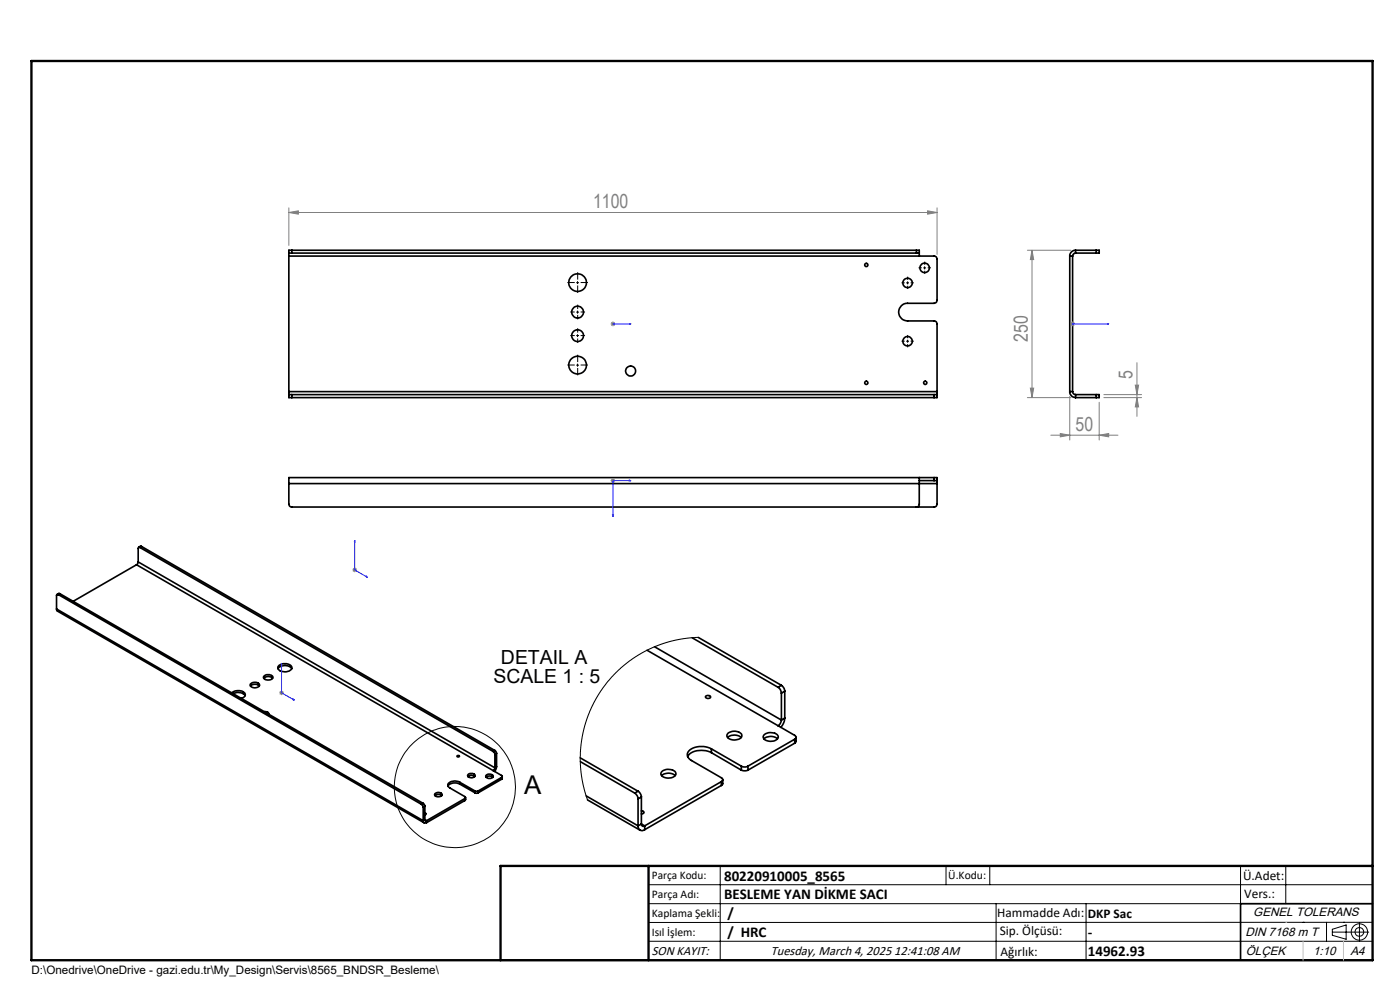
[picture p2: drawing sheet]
<svg xmlns="http://www.w3.org/2000/svg" width="297mm" height="210mm" viewBox="0 0 297 210" stroke-linecap="round" stroke-linejoin="round" font-family="sans-serif">
<g fill="none" stroke="#000" stroke-width=".35">
<path d="M61.3 53.7h.6M61.3 53.7v.6M61.3 54.3h136.9a.6 .6 0 0 1 .6 .7v8.7a.66 .66 0 0 1-.6 .6h-5.7a1.87 1.87 0 0 0-1.9 1.9 1.87 1.87 0 0 0 1.9 1.9h5.7a.6 .6 0 0 1 .6 .6v14.4M61.3 54.3v28.8M61.9 53.1h-.6v.6M61.9 53.1v.6M61.9 53.7h132.5M61.9 53.1h132.5M194.4 53.7h.6M194.4 53.1h.6v.6M194.4 53.1v.6M195 53.7v.6"/>
<path d="M226.9 54.3h.6M226.9 54.3v28.8M227.5 54.3v28.8M228.2 53.1a1.21 1.21 0 0 0-1.3 1.2M228.2 53.7l-.6 .3-.1 .3M228.2 53.7h4.4M228.2 53.1h4.4M228.2 53.1v.6M232.6 53.1h.6v.6h-.6M232.6 53.1v.6M61.3 83.7h.6M61.3 83.7v.6h.6"/>
<path d="M61.3 83.1v.6M61.3 83.1h137.5M61.9 83.7v.6M61.9 83.7h136.3M61.9 84.3h136.3M198.2 83.7h.6M198.2 83.7v.6M198.8 83.7v.6h-.6M198.8 83.1v.6M226.9 83.1a1.26 1.26 0 0 0 1.3 1.2M226.9 83.1h.6M227.5 83.1a.66 .66 0 0 0 .7 .6"/>
<path d="M228.2 83.7h4.4M228.2 84.3h4.4M228.2 83.7v.6M232.6 83.7h.6v.6h-.6M232.6 83.7v.6M29 119.8l77.5 44.7v.3l-.1 .1M29 119.8l-13.5 7.8M29.3 119.2l-.3 .6M29.3 119.2l75.7 43.7M29.7 116.1h-.3l-.1 .2v2.9M29.7 116.1l74.9 43.3M30 115.9l-.6 .2"/>
<path d="M30 115.9l-.3 .2M30 115.9l75 43.3M61.3 102.6v4.4a.6 .6 0 0 0 .6 .6h136.3a.6 .6 0 0 0 .6-.6v-4.4M61.3 102.6h137.5M195 101.3v5.7a.6 .6 0 0 1-.6 .6M195 101.9h3.2M198.2 101.3h-136.9v1.3M198.2 101.9h.6M198.2 101.3h.6v.6M198.2 101.3v.6M198.8 101.9v.7M12 129.2l.2 .4 77.8 44.9"/>
<path d="M12 129.2l77.8 44.9M12.3 126.1h-.2l-.1 .2v2.9M12.3 126.1l77.1 44.5M12.7 125.9h-.2l-.4 .2M12.7 125.9l-.4 .2M12.7 125.9l77.1 44.5M137.3 137.9l31.3 18.1a.43 .43 0 0 1 .3 .4 .43 .43 0 0 1-.3 .4M138.9 137.2l26.9 15.5M146.8 135.3l18.3 10.5M148.1 135.2l17.7 10.2M49.2 147a1.98 1.98 0 0 1 2.8 .2 .8 .8 0 0 1-.8 .9M49.5 147.1a1.91 1.91 0 0 1 2.5 .5"/>
<path d="M53.1 145.5l.5-.3a1.35 1.35 0 0 1 1.4 .3M53.2 145.1l.1-.1a1.11 1.11 0 0 1 1.8 .4 1.17 1.17 0 0 1-2-.1zM56 143.5a1.32 1.32 0 0 1 1.9 .1 1.13 1.13 0 0 1-1 .7 1.13 1.13 0 0 1-1-.6zM56 143.9a1.32 1.32 0 0 1 1.8 0M56.1 150.9a.75 .75 0 0 1 .9 .6M59 141.8a1.89 1.89 0 0 1 2.9 0M59.2 141.1a1.86 1.86 0 0 1 2.7 .5 1.52 1.52 0 0 1-2.2 .8 .74 .74 0 0 1-.7-.4 .74 .74 0 0 1 .2-.9zM104.6 159.4l.4 .6M105 159.2l.3 .6M105 159.2l-.4 .2M105.3 159.8l-.3 .2M105.3 159.8v2.9"/>
<path d="M149.7 147.7a.62 .62 0 0 1 1 .2 .56 .56 0 0 1-.6 .3 .56 .56 0 0 1-.4-.5zM150.9 158.8a4.1 4.1 0 0 0-5 .8l-.1 .8 .6 .7 6.6 3.9a.43 .43 0 0 1 .3 .4 .43 .43 0 0 1-.3 .4M150.9 159.7a4.5 4.5 0 0 0-4.8 .4l-.2 .4M150.9 158.8l6.4 3.7M150.9 158.8v.9M150.9 159.7l6.4 3.7M154.4 156.4a2.24 2.24 0 0 1 2.8 0M154.5 155.5a2.07 2.07 0 0 1 2.9 .4 1.3 1.3 0 0 1-1.6 1.1 1.21 1.21 0 0 1-1.6-1.2zM162 156a2.11 2.11 0 0 1 3.1 .2 1.61 1.61 0 0 1-2.3 1l-.7-.5-.2-.4zM162.1 156.7a2.24 2.24 0 0 1 2.8 0M165.1 145.8a1.6 1.6 0 0 1 .7 1.2M165.8 145.4a1.6 1.6 0 0 1 .7 1.2"/>
<path d="M165.8 152.7l-.2 .7-.5 .5M165.8 145.4l-.7 .4M165.8 147v5.7M166.5 152.3l-.3 1.1-.6 .9M166.5 146.6l-.7 .4M166.5 152.3l-.7 .4M166.5 146.6v5.7M168.6 156.8l-9.9 5.7M168.6 156.8v.8M168.6 157.6l-9.9 5.8M168.9 156.4v.9l-.3 .3M89.4 170.6l.4 .6"/>
<path d="M89.8 170.4l.3 .6M89.8 174.1a.44 .44 0 0 0 .2 .4 .44 .44 0 0 0 .5 0M89.8 171.2v2.9M89.8 170.4l-.4 .2M90.1 173.9l.1 .2h.3M90.1 172.5l.3 .1-.3 .2M90.1 171l-.3 .2M90.1 171v2.9M90.1 173.9l-.3 .2M90.1 173.9l.4 .2M90.5 174.1v.4M92.3 168.4l.1-.1a.85 .85 0 0 1 1.4 .4 .91 .91 0 0 1-1.6-.2z"/>
<path d="M92.3 168.8v-.1a1.2 1.2 0 0 1 1.4 .1M97 160.3h.3l.2 .1a.25 .25 0 0 1-.3 .2 .25 .25 0 0 1-.2-.3zM97.5 165.9a1.96 1.96 0 0 0-2.5 .5l.1 .4 .3 .3 3.2 1.9a.22 .22 0 0 1 .2 .2 .22 .22 0 0 1-.2 .2M97.5 166.3a1.95 1.95 0 0 0-2.5 .4M97.5 165.9l3.3 1.9M97.5 165.9v.4M97.5 166.3l3.3 1.9M98.6 169.4l-8.1 4.7M98.6 169.4v.4M98.6 169.8l-8.1 4.7M98.8 169.2v.4l-.2 .2M99.3 164.7a1.04 1.04 0 0 1 1.4 0"/>
<path d="M99.3 164.2h.1a.8 .8 0 0 1 1.4 .5 .98 .98 0 0 1-1.6-.2zM100.8 167.8h.7M100.8 168.2h.7M100.8 167.8v.4M101.5 167.8v.4M103.1 164.9a1.14 1.14 0 0 1 1.5 0M103.2 164.4a.95 .95 0 0 1 1.4 .3 .89 .89 0 0 1-.8 .4 .89 .89 0 0 1-.8-.5zM105 162.9l-.4 .6M105 160v2.9M105.3 162.7l-.4 .9M105.3 162.7l-.3 .2M106.4 164.9l-4.9 2.9"/>
<path d="M106.4 164.9v.4M106.4 165.3l-4.9 2.9M106.5 164.7l-.1 .6M123.1 160.8l12.3 7M123.1 161.6l11.6 6.6M124.4 168.8l11 6.4M124.6 169.7l11.2 6.4M134.7 168.2a1.6 1.6 0 0 1 .7 1.3M135.4 167.8l.6 .7 .1 .5M135.4 175.2a.86 .86 0 0 0 .4 .9 .86 .86 0 0 0 1-.1M135.4 169.5v5.7M135.4 167.8l-.7 .4"/>
<path d="M136.1 174.8a.44 .44 0 0 0 .2 .4 .44 .44 0 0 0 .5 0M136.1 172l.5 .3-.1 .2-.4 .1M136.1 169l-.7 .5M136.1 169v5.8M136.1 174.8l-.7 .4M136.1 174.8l.7 .4M136.8 175.2v.8M140.3 163.8a2.17 2.17 0 0 1 3 0 1 1 0 0 1-1.2 1.2 1.57 1.57 0 0 1-1.9-.9zM140.4 164.5a2.24 2.24 0 0 1 2.8 0M153 165.8l-16.2 9.4M153 165.8v.8M153 166.6l-16.2 9.4"/>
<path d="M153.3 165.4v.9l-.3 .3M157.3 162.5a1.5 1.5 0 0 0 1.4 0M157.3 163.4l.5 .1 .9-.1M157.3 162.5v.9M158.7 162.5v.9M291.2 191.7h-28v12M106.2 203.7h185"/>
<circle cx="122.5" cy="60" r="1.87"/>
<circle cx="183.8" cy="56.2" r=".34"/>
<circle cx="196.2" cy="56.8" r="1"/>
<circle cx="122.5" cy="66.2" r="1.24"/>
<circle cx="122.5" cy="71.2" r="1.24"/>
<circle cx="122.5" cy="77.4" r="1.88"/>
<circle cx="133.8" cy="78.7" r="1.06"/>
<circle cx="192.5" cy="72.4" r="1"/>
<circle cx="192.5" cy="60" r="1"/>
<circle cx="183.8" cy="81.2" r=".35"/>
<circle cx="196.3" cy="81.2" r=".35"/>
</g>
<g fill="none" stroke="#000" stroke-width=".21">
<path d="M122.2 60h.6M122.5 59.6v.6M192.2 60h.6M192.5 59.7v.6M195.9 56.8h.6M196.1 56.5v.6M122.2 66.2h.6M122.2 71.2h.6M122.2 77.5h.6M122.5 65.9v.6M122.5 70.9v.6M122.5 77.1v.7"/>
<path d="M192.2 72.4h.6M192.5 72.1v.6M148.1 135.2l-3.1 .3-3.3 .7-2.5 .8-3 1.5-2.6 1.7-1.8 1.4-2 2-2.4 3-1.4 2.3-1.3 2.9-.9 3.2-.5 2.9-.2 2.5 .2 3.5 .5 2.8 .8 3M137.6 187.7h153.6M137.6 191.7h153.6M137.6 199.7h153.6M152.8 183.7v20M200.7 183.7v4M210 183.7v4M211.3 191.7v12M230.4 191.7v12M263.2 183.7v20"/>
<path d="M272.8 183.7v8M276.4 195.6h.1M281.4 195.6v4.1M282.6 197.7h7.8M282.6 197.1l3-.9v3l-3-.8zM285 195.6h.1M288.4 195.8v3.8M291.2 195.6l-153.6 .1"/>
<circle cx="96.5" cy="166.9" r="12.9"/>
<circle cx="288.4" cy="197.7" r="1.74"/>
<circle cx="288.4" cy="197.7" r=".93"/>
</g>
<g fill="none" stroke="#00f" stroke-width=".21">
<path d="M129.9 68.7h.2zM130 68.7h.1M130 68.7h3.9M133.9 68.7h-.4h.4M227.5 68.7h.1zM227.5 68.7h.1M227.5 68.7h7.8M235.3 68.7h-.4h.4M75.2 114.6l.1 .4-.1-.1zM75.2 114.6v6.3l2.8 1.6M129.9 109.2h.2l-.1 .4zM133.5 101.8l.4 .1-.4 .2z"/>
<path d="M133.9 101.9h-3.9v7.7M77.7 122.2l.3 .3zM59.7 140.6l.1 .4-.1-.1zM59.7 140.6v6.4l2.7 1.5M62.2 148.3l.2 .2-.2-.1z"/>
</g>
<g fill="none" stroke="#808080" stroke-width=".21">
<path d="M61.3 45.1l2-.4v.7zM61.3 44.1v8M61.3 45.1h137.5M196.8 44.7l2 .4-2 .3zM198.8 44.1v9.9M217.9 53.1h9.3M218.9 53.1l.4 2h-.7zM218.9 53.1v31.2M129.5 68.7h1M129.7 68.4l.7 .7M130 68.2v1M130.4 68.4l-.7 .7"/>
<path d="M227 68.7h1.1M227.2 68.4l.7 .7M227.5 68.2v1M227.9 68.4l-.7 .7M241.2 76.9v11.4M217.9 84.3h9.3M218.6 82.3h.7l-.4 2zM222.9 92.3h14.3M224.9 92l2 .3-2 .4zM226.9 84.1v9.2M233.2 92.3l2-.3v.7zM233.2 85.3v8"/>
<path d="M234.2 83.7h8M234.2 84.3h8M240.8 81.7h.7l-.3 2zM241.2 84.3l.3 2h-.7zM129.5 101.9h1M129.7 101.6l.7 .7M130 101.5v.9M130.4 101.6l-.7 .7M74.8 120.9h.9M74.9 120.5l.7 .7M75.2 120.4v1M75.6 120.5l-.7 .7"/>
<path d="M59.2 147h1M59.4 146.6l.7 .7M59.7 146.4v1.1M60.1 146.6l-.7 .7"/>
</g>
<g fill="none" stroke="#000" stroke-width=".21" stroke-dasharray="15.2 1.3 1.3 1.3" stroke-linecap="butt">
<path d="M121.9 59.9h-1.5M122.6 59.3v-1.6M123.2 59.9h1.5M191.9 60h-.7M192.6 59.4v-.7M193.2 60h.7M195.6 56.8h-.7M196.2 56.2v-.7M196.2 57.4v.7M196.8 56.8h.7M121.9 66.2h-.9M121.9 71.2h-.9"/>
<path d="M121.9 77.4h-1.5M122.6 60.6v1.5M122.6 65.6v-1M122.6 66.8v.9M122.6 70.6v-1M122.6 71.8v.9M122.6 76.8v-1.6M122.6 78.1v1.5M123.2 66.2h.9M123.2 71.2h.9M123.2 77.4h1.5M191.9 72.4h-.7"/>
<path d="M192.6 71.7v-.6M192.6 73v.7M192.6 60.6v.7M193.2 72.4h.7"/>
</g>
<path d="M6.7 12.9h284.5v190.8h-284.5zM137.6 183.7v20M291.2 183.7h-185v20" fill="none" stroke="#000" stroke-width=".5"/>
<path d="M272.8 195.6h.1M276.4 199.7v4M285 199.7v4" fill="none" stroke="#c0c0c0" stroke-width=".21"/>
<g fill="#00f">
<path d="M133.5 68.7h.4zM129.9 68.7h.2z"/>
<path d="M62.2 148.3l.2 .2-.2-.1zM59.7 140.6l.1 .4-.1-.1z"/>
<path d="M133.5 101.8v.3l.4-.2zM129.9 109.2l.1 .4 .1-.4zM77.7 122.2l.3 .3zM75.2 114.6l.1 .4-.1-.1z"/>
<path d="M227.5 68.7h.1zM234.9 68.7h.4z"/>
</g>
<g fill="#808080">
<path d="M61.3 45.1l2-.4v.7zM196.8 44.7l2 .4-2 .3z"/>
<path d="M240.8 81.7h.7l-.3 2zM241.2 84.3l.3 2h-.7z"/>
<path d="M218.9 53.1l.4 2h-.7zM218.6 82.3h.7l-.4 2z"/>
<path d="M224.9 92l2 .3-2 .4zM233.2 92.3l2-.3v.7z"/>
</g>
<text font-size="5.5" x="111.2" y="168.3">A</text>
<g font-size="4.1" fill="#808080">
<text x="125.8" y="44.1">1100</text>
<text x="218" y="72.5" transform="rotate(-90 218 72.5)">250</text>
<text x="240.3" y="80.4" transform="rotate(-90 240.3 80.4)">5</text>
<text x="228.2" y="91.4">50</text>
</g>
<g font-size="4.1">
<text x="106.3" y="140.9">DETAIL A</text>
<text x="104.7" y="144.9">SCALE 1 : 5</text>
</g>
<g font-size="3.2">
<text x="153.6" y="190.8">BESLEME YAN DİKME SACI</text>
<text x="153.6" y="186.8">80220910005_8565</text>
<text x="154.3" y="194.8">/</text>
<text x="154.3" y="198.8">/ HRC</text>
<text x="230.8" y="198.7">-</text>
<text x="230.8" y="202.8">14962.93</text>
</g>
<g font-size="2.8">
<text x="263.7" y="186.7">Ü.Adet:</text>
<text x="263.9" y="190.5">Vers.:</text>
<text x="211.5" y="194.5">Hammadde Adı:</text>
<text x="230.8" y="194.7">DKP Sac</text>
<text x="138.3" y="202.6">SON KAYIT:</text>
<text x="163.5" y="202.6">Tuesday, March 4, 2025 12:41:08 AM</text>
<text x="212.1" y="198.4">Sip. Ölçüsü:</text>
<text x="212.2" y="202.7">Ağırlık:</text>
</g>
<g font-size="2.6">
<text x="265.9" y="194.4">GENEL TOLERANS</text>
<text x="264.2" y="198.5">DIN 7168 m T</text>
<text x="264.3" y="202.6">ÖLÇEK</text>
<text x="278.5" y="202.6">1:10</text>
<text x="286.5" y="202.6">A4</text>
</g>
<g font-size="2.5">
<text x="138.3" y="186.4">Parça Kodu:</text>
<text x="138.3" y="190.5">Parça Adı:</text>
<text x="201.2" y="186.5">Ü.Kodu:</text>
<text x="138.3" y="194.5">Kaplama Şekli:</text>
<text x="138.3" y="198.6">Isıl İşlem:</text>
<text x="6.7" y="206.7">D:\Onedrive\OneDrive - gazi.edu.tr\My_Design\Servis\8565_BNDSR_Besleme\</text>
</g>
</svg>
